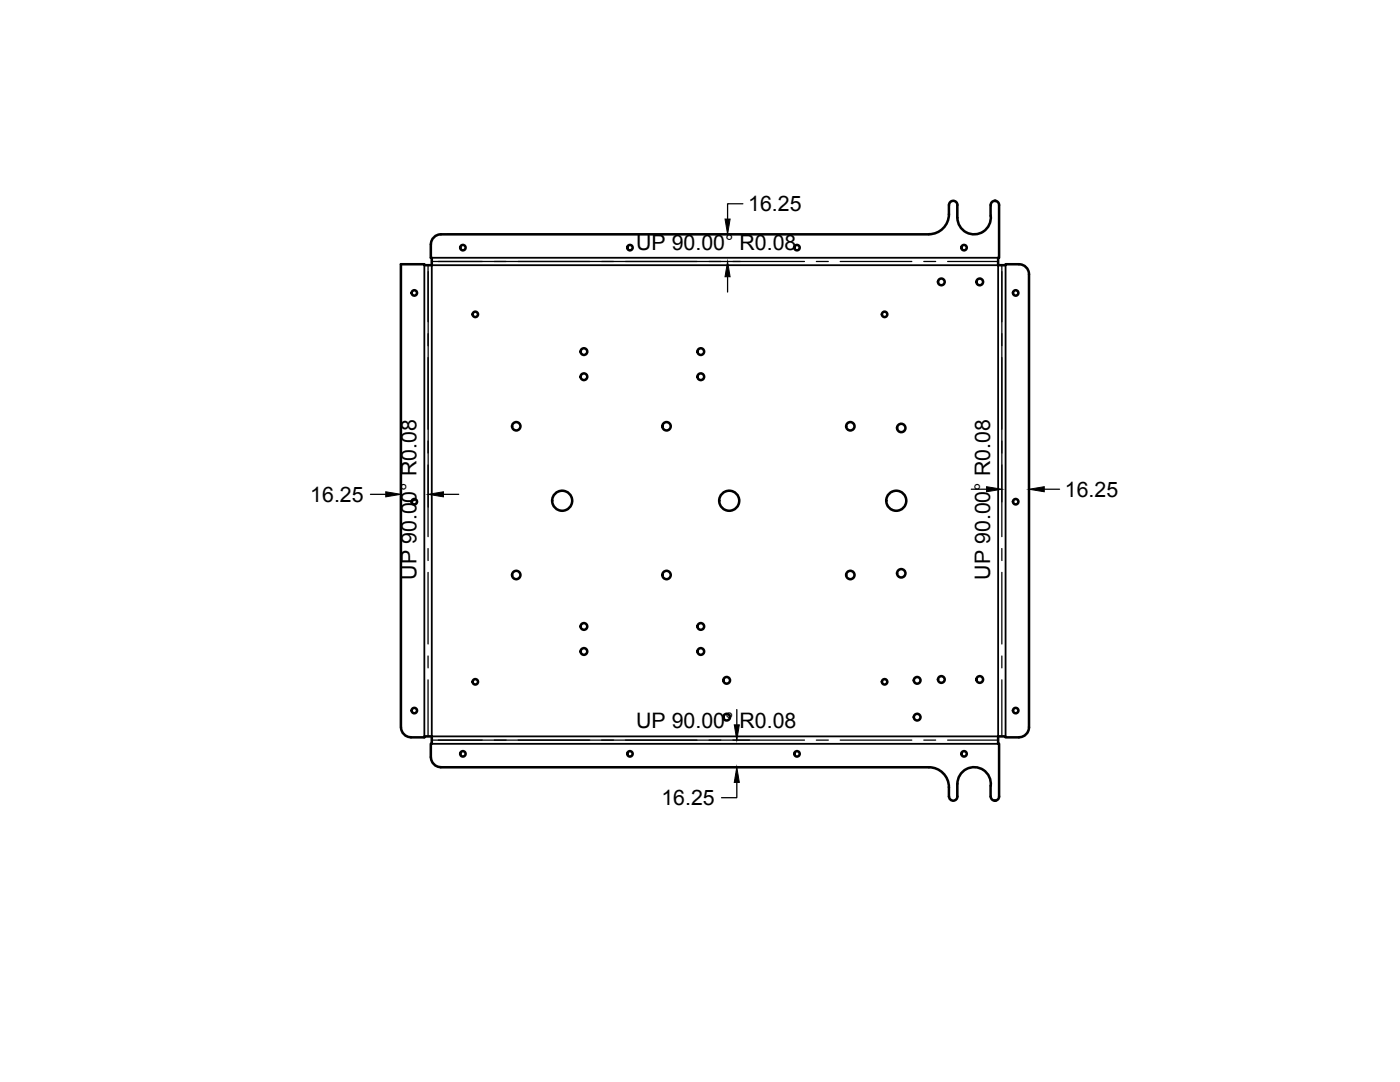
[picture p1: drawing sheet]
<svg xmlns="http://www.w3.org/2000/svg" width="279mm" height="216mm" viewBox="0 0 279 216" stroke-linecap="round" stroke-linejoin="round" font-family="sans-serif">
<!-- layer: Visible -->
<g fill="none" stroke="#000" stroke-width=".51">
<path d="M86 48.8v2.6h.2v1.5h-1.5v-.2h-4.7v92.4M191.1 40.9v2.5M191.1 40.9a.84 .84 0 0 0-.9-.8 .84 .84 0 0 0-.8 .8 5.5 5.5 0 0 1-1.2 4.7 4 4 0 0 1-2.8 1.1l-97.4 .1a2 2 0 0 0-2 2M197.7 40.9v2.2M197.7 40.9a.84 .84 0 0 1 .9-.8 .84 .84 0 0 1 .8 .8v10.5h-.2v1.5h1.5v-.2h2.6a2 2 0 0 1 2.1 2v90.4M197.7 43.1a3.3 3.3 0 0 1-3.1 3.7 3.3 3.3 0 0 1-3.5-3.4M80 145.1a2 2 0 0 0 2 2M82 147.1h2.7v-.2h1.5v1.5h-.2v2.7M86 151.1a2 2 0 0 0 2 2M88 153.1h97.4a4 4 0 0 1 4 4v1.8M189.4 158.9a.84 .84 0 0 0 .8 .9 .84 .84 0 0 0 .9-.9M191.1 156.4v2.5"/>
<path d="M191.1 156.4a3.3 3.3 0 0 1 3.5-3.3 3.3 3.3 0 0 1 3.1 3.7M197.7 156.8v2.1M197.7 158.9a.84 .84 0 0 0 .9 .9 .84 .84 0 0 0 .8-.9M203.3 147.1h-2.6v-.2h-1.5v1.5h.2v10.5M205.4 145.1a2 2 0 0 1-2 2"/>
<circle cx="82.7" cy="58.5" r=".54"/>
<circle cx="92.4" cy="49.4" r=".54"/>
<circle cx="125.7" cy="49.4" r=".54"/>
<circle cx="159.1" cy="49.4" r=".54"/>
<circle cx="187.9" cy="56.3" r=".67"/>
<circle cx="192.4" cy="49.4" r=".54"/>
<circle cx="195.5" cy="56.3" r=".67"/>
<circle cx="202.7" cy="58.5" r=".54"/>
<circle cx="94.9" cy="62.7" r=".54"/>
<circle cx="116.5" cy="70.2" r=".67"/>
<circle cx="116.5" cy="75.2" r=".67"/>
<circle cx="139.9" cy="70.2" r=".67"/>
<circle cx="139.9" cy="75.2" r=".67"/>
<circle cx="176.5" cy="62.7" r=".54"/>
<circle cx="103" cy="85.1" r=".84"/>
<circle cx="112.2" cy="99.9" r="2"/>
<circle cx="133" cy="85.1" r=".84"/>
<circle cx="145.5" cy="99.9" r="2"/>
<circle cx="169.7" cy="85.1" r=".84"/>
<circle cx="178.9" cy="99.9" r="2"/>
<circle cx="179.9" cy="85.4" r=".84"/>
<circle cx="82.7" cy="100.1" r=".54"/>
<circle cx="103" cy="114.7" r=".84"/>
<circle cx="133" cy="114.7" r=".84"/>
<circle cx="169.7" cy="114.7" r=".84"/>
<circle cx="179.9" cy="114.4" r=".84"/>
<circle cx="202.7" cy="100.1" r=".54"/>
<circle cx="94.9" cy="136" r=".54"/>
<circle cx="116.5" cy="125" r=".67"/>
<circle cx="116.5" cy="130" r=".67"/>
<circle cx="139.9" cy="125" r=".67"/>
<circle cx="139.9" cy="130" r=".67"/>
<circle cx="145" cy="135.8" r=".67"/>
<circle cx="176.5" cy="136" r=".54"/>
<circle cx="183" cy="135.8" r=".67"/>
<circle cx="187.9" cy="135.6" r=".67"/>
<circle cx="195.5" cy="135.6" r=".67"/>
<circle cx="82.7" cy="141.8" r=".54"/>
<circle cx="92.4" cy="150.4" r=".54"/>
<circle cx="125.7" cy="150.4" r=".54"/>
<circle cx="145" cy="143.1" r=".67"/>
<circle cx="159.1" cy="150.4" r=".54"/>
<circle cx="183" cy="143.1" r=".67"/>
<circle cx="192.4" cy="150.4" r=".54"/>
<circle cx="202.7" cy="141.8" r=".54"/>
</g>
<g fill="#000">
<circle cx="198.5" cy="40.1" r=".25"/>
<circle cx="198.5" cy="159.8" r=".25"/>
</g>
<!-- layer: Center Lines -->
<g fill="none" stroke="#000" stroke-width=".25">
<path d="M85.4 52.9v11.3M86.2 52.2h10M98.6 52.2h2.4M103.4 52.2h14.3M120.1 52.2h2.3M124.8 52.2h14.3M141.5 52.2h2.4M146.3 52.2h14.2M162.9 52.2h2.4M167.7 52.2h14.3M184.4 52.2h2.3M189.1 52.2h10.1"/>
<path d="M199.9 52.9v11.3M85.4 66.6v2.4M85.4 71.4v14.2M199.9 66.6v2.4M199.9 71.4v14.2M85.4 88v2.4M85.4 92.8v14.3M199.9 88v2.4M199.9 92.8v14.3M85.4 109.5v2.3M85.4 114.2v14.3M199.9 109.5v2.3"/>
<path d="M199.9 114.2v14.3M85.4 130.9v2.4M85.4 135.7v11.2M199.9 130.9v2.4M199.9 135.7v11.2M86.2 147.7h10M98.6 147.7h2.4M103.4 147.7h14.3M120.1 147.7h2.3M124.8 147.7h14.3M141.5 147.7h2.4M146.3 147.7h14.2"/>
<path d="M162.9 147.7h2.4M167.7 147.7h14.3M184.4 147.7h2.3M189.1 147.7h10.1"/>
</g>
<!-- layer: Visible Narrow -->
<path d="M84.7 52.9v94M86.2 52.9h113v94h-113zM86.2 51.4h113M200.7 52.9v94M86.2 148.4h113" fill="none" stroke="#000" stroke-width=".36"/>
<!-- layer: Dimensions -->
<g fill="none" stroke="#000" stroke-width=".25">
<path d="M80 54v47.2M85.4 54.2v47M87.5 52.2h60.2M89.3 46.8h58.4M145.2 55.2v3.1M148.3 40.7h-3.1v3M199.9 54.2v46M205.4 56v44.2M73.9 98.6h3.1M88.5 98.6h3M193.8 97.6h3.1M208.4 97.6h3.1"/>
<path d="M87.5 147.7h62.1M89.3 153.1h60.3M147 156.1v3.1h-3M147 141.6v3"/>
</g>
<path d="M145.2 52.2l.5 3h-1zM144.7 43.7h1l-.5 3.1zM77 98.1l3 .5-3 .5zM85.4 98.6l3.1-.5v1zM196.9 97.1l3 .5-3 .5zM205.4 97.6l3-.5v1zM146.5 144.6h1.1l-.6 3.1zM147 153.1l.6 3h-1.1z" fill="#000" stroke="#000" stroke-width=".2"/>
<g font-size="4.3">
<text x="149.3" y="42.2">16.25</text>
<text x="127" y="49.8">UP 90.00° R0.08</text>
<text x="61.9" y="100.1">16.25</text>
<text x="212.5" y="99.1">16.25</text>
<text x="83.1" y="115.7" transform="rotate(-90 83.1 115.7)">UP 90.00° R0.08</text>
<text x="197.6" y="115.7" transform="rotate(-90 197.6 115.7)">UP 90.00° R0.08</text>
<text x="127" y="145.4">UP 90.00° R0.08</text>
<text x="132" y="160.7">16.25</text>
</g>
</svg>
